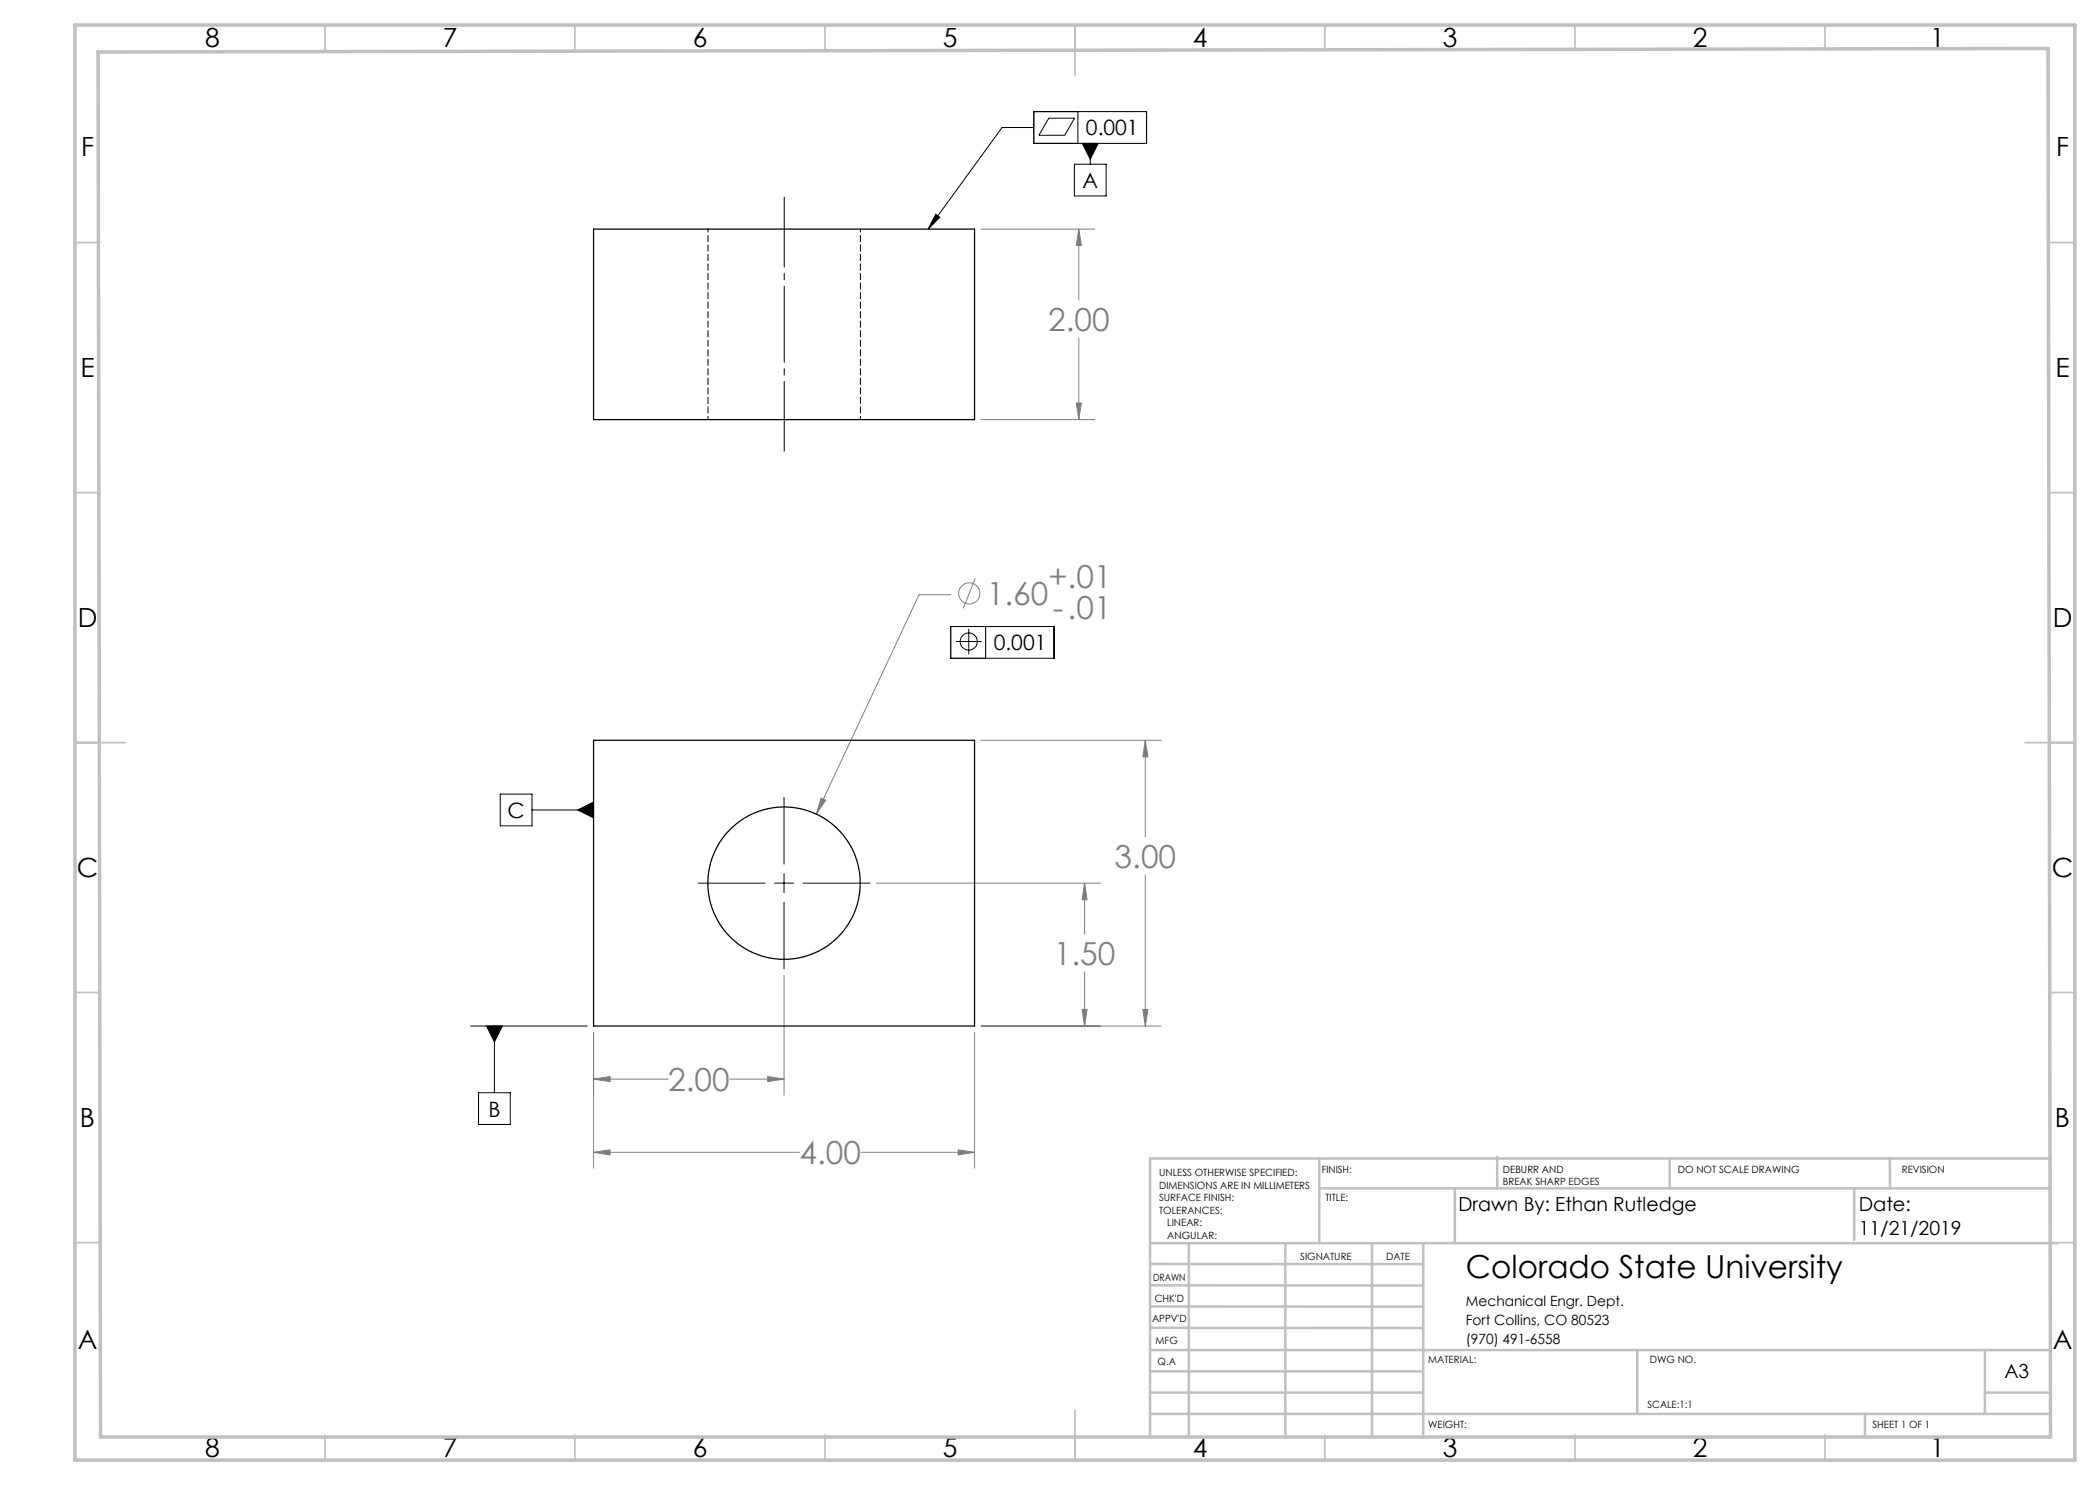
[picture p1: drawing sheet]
<svg xmlns="http://www.w3.org/2000/svg" width="420mm" height="297mm" viewBox="0 0 420 297" stroke-linecap="round" stroke-linejoin="round" font-family="sans-serif">
<g fill="none" stroke="#808080" stroke-width=".2">
<path d="M196.2 45.8h22.7M215.8 45.8v14.2M215.8 45.8l.5 3.3h-1zM215.8 67.6v16.3M196.2 83.9h22.7M215.3 80.6h1l-.5 3.3zM190.1 119h-6.3l-20.5 43.8M195.1 115.6l-2.4 6.1M164.2 159.6l.9 .5-1.8 2.7zM196.2 148.1h36M229.1 148.1v19.3M229.1 148.1l.5 3.3h-1z"/>
<path d="M175.2 176.6h44.9M216.9 176.6v10.2M216.9 176.6l.5 3.3h-1zM229.1 175v30.2M156.8 195v24M216.9 194.4v10.8M118.7 206.5v27.1M118.7 215.8h14.9M118.7 215.8l3.3-.5v1zM145.9 215.8h10.9M153.5 215.3l3.3 .5-3.3 .5zM194.9 206.5v27.1"/>
<path d="M196.2 205.2h36M216.4 201.9h1l-.5 3.3zM228.6 201.9h1l-.5 3.3zM118.7 230.5h41.2M118.7 230.5l3.3-.5v1zM172.2 230.5h22.7M191.6 230l3.3 .5-3.3 .5z"/>
<circle cx="193.9" cy="118.7" r="2.11"/>
</g>
<g fill="none" stroke="#000" stroke-width=".2">
<path d="M206.8 22.3h22.5v6.4h-22.5zM206.8 25.5h-6.4l-14.8 20.3M209.8 23.6h5.1l-2 3.5h-5.1zM214.9 32.8h6.3v6.4h-6.3zM215.6 22.3v6.4M216.5 28.7h3.1l-1.5 3.2zM218.1 28.7v4.1M187.1 42.9l.9 .6-2.4 2.3zM190.1 125.3h20.8v6.4h-20.8zM191.2 128.3h5.1M193.7 125.7v5.2M197.1 125.3v6.4"/>
<path d="M100 158.8h6.4v6.4h-6.4zM156.8 159.5v13.3M106.4 162h12.3M115.5 162l3.2-1.6v3.2zM139.7 176.6h13.3M154.9 176.6h3.8M156.8 174.7v3.8M160.6 176.6h13.4M156.8 180.4v13.4M94.1 205.2h23.3M95.7 218.5h6.4v6.4h-6.4zM97.3 205.2h3.2l-1.6 3.2z"/>
<path d="M98.9 205.2v13.3"/>
<circle cx="193.8" cy="128.3" r="1.72"/>
</g>
<path d="M156.8 90.2v-50.8" fill="none" stroke="#000" stroke-width=".2" stroke-dasharray="15.2 1.3 1.3 1.3" stroke-dashoffset="1.3"/>
<g fill="none" stroke="#c0c0c0" stroke-width=".35">
<path d="M65 5v5M115 5v5M165 5v5M215 5v10M265 5v5M315 5v5M365 5v5M15 48.5h5M410 48.5h5M15 98.5h5M410 98.5h5M15 148.5h10"/>
<path d="M405 148.5h10M15 198.5h5M410 198.5h5M15 248.5h5M410 248.5h5M65 287v5M115 287v5M165 287v5M215 282v10M265 287v5M315 287v5M365 287v5"/>
</g>
<g fill="none" stroke="#c0c0c0" stroke-width=".5">
<path d="M263.8 231.7v16.9M263.8 237.7h146.2M291 237.7v10.9M299.4 231.3v6.4M333.9 231.7v6M370.8 237.7v10.3M378 231.7v6M410 231.7h-180v55.2M230.1 248.6h181.4M230.1 257.1h54.6M230.1 252.8h54.6M237.8 248.8v38.2"/>
<path d="M257.1 248.6v38.2M274.4 248.8v38.2M284.7 248.6v38.2M230 278.5h54.6M230 274.3h54.6M230 270h180M230 265.6h54.7M230.1 261.3h54.6M327.4 270v12.8M397 278.5h13M397 270v12.8M230 282.8h180"/>
<path d="M373 282.8v4.2"/>
</g>
<path d="M15 5h400v287h-400zM19.6 10.4l390-.7 .5 277.7h-390z" fill="none" stroke="#c0c0c0" stroke-width=".7"/>
<path d="M97.3 205.2l1.6 3.2 1.6-3.2zM115.5 162l3.2 1.6v-3.2zM187.1 42.9l.9 .6-2.4 2.3zM216.5 28.7l1.6 3.2 1.5-3.2z" fill="#000"/>
<path d="M228.6 201.9h1l-.5 3.3zM229.1 148.1l.5 3.3h-1zM216.9 176.6l.5 3.3h-1zM216.4 201.9h1l-.5 3.3zM118.7 215.8l3.3-.5v1zM153.5 215.3l3.3 .5-3.3 .5zM118.7 230.5l3.3-.5v1zM191.6 230l3.3 .5-3.3 .5zM164.2 159.6l-.9 3.2 1.8-2.7zM215.3 80.6h1l-.5 3.3zM215.8 45.8l.5 3.3h-1z" fill="#808080"/>
<g fill="none" stroke="#000" stroke-width=".25">
<path d="M118.7 45.8h76.2v38.1h-76.2zM118.7 148.1h76.2v57.1h-76.2z"/>
<circle cx="156.8" cy="176.6" r="15.2"/>
</g>
<path d="M141.6 45.8v38.1M172.1 83.9v-38.1" fill="none" stroke="#000" stroke-width=".2" stroke-dasharray="1.3 .6" stroke-dashoffset=".6"/>
<g font-size="6.3" fill="#808080">
<text x="209.6" y="66.2">2.00</text>
<text x="209.7" y="117.5">+.01</text>
<text x="197.4" y="121.1">1.60</text>
<text x="210.6" y="123.9">-.01</text>
<text x="222.9" y="173.6">3.00</text>
<text x="210.8" y="193">1.50</text>
<text x="133.6" y="218.2">2.00</text>
<text x="159.9" y="232.9">4.00</text>
</g>
<text font-size="6.3" x="293.2" y="255.5">Colorado State University</text>
<g font-size="5.3">
<text x="41" y="9.5">8</text>
<text x="88.5" y="9.5">7</text>
<text x="138.5" y="9.5">6</text>
<text x="188.5" y="9.5">5</text>
<text x="238.5" y="9.5">4</text>
<text x="288.5" y="9.5">3</text>
<text x="338.5" y="9.5">2</text>
<text x="386" y="9.5">1</text>
<text x="16.2" y="31.2">F</text>
<text x="411.2" y="31.2">F</text>
<text x="16.1" y="75.5">E</text>
<text x="411.1" y="75.5">E</text>
<text x="15.5" y="125.5">D</text>
<text x="410.5" y="125.5">D</text>
<text x="15.4" y="175.5">C</text>
<text x="410.4" y="175.5">C</text>
<text x="16" y="225.5">B</text>
<text x="411" y="225.5">B</text>
<text x="15.5" y="269.7">A</text>
<text x="410.5" y="269.7">A</text>
<text x="41" y="291.5">8</text>
<text x="88.5" y="291.5">7</text>
<text x="138.5" y="291.5">6</text>
<text x="188.5" y="291.5">5</text>
<text x="238.5" y="291.5">4</text>
<text x="288.5" y="291.5">3</text>
<text x="338.5" y="291.5">2</text>
<text x="386" y="291.5">1</text>
</g>
<g font-size="4.2">
<text x="217.2" y="27.1">0.001</text>
<text x="216.5" y="37.6">A</text>
<text x="198.7" y="130">0.001</text>
<text x="101.5" y="163.6">C</text>
<text x="97.7" y="223.3">B</text>
</g>
<g font-size="3.9">
<text x="291.7" y="242.2">Drawn By: Ethan Rutledge</text>
<text x="371.7" y="242.2">Date:</text>
<text x="371.7" y="247.1">11/21/2019</text>
<text x="400.9" y="275.5">A3</text>
</g>
<g font-size="2.8">
<text x="293.2" y="261.1">Mechanical Engr. Dept.</text>
<text x="293.2" y="264.9">Fort Collins, CO 80523</text>
<text x="293.2" y="268.7">(970) 491-6558</text>
</g>
<g font-size="2">
<text x="231.8" y="235.2">UNLESS OTHERWISE SPECIFIED:</text>
<text x="231.8" y="237.7">DIMENSIONS ARE IN MILLIMETERS</text>
<text x="264.4" y="234.6">FINISH:</text>
<text x="300.6" y="234.6">DEBURR AND</text>
<text x="300.6" y="237.1">BREAK SHARP EDGES</text>
<text x="335.6" y="234.6">DO NOT SCALE DRAWING</text>
<text x="380.4" y="234.6">REVISION</text>
<text x="231.8" y="240.2">SURFACE FINISH:</text>
<text x="231.8" y="242.7">TOLERANCES:</text>
<text x="233.4" y="245.2">LINEAR:</text>
<text x="265.1" y="240.2">TITLE:</text>
<text x="233.5" y="247.7">ANGULAR:</text>
<text x="260" y="251.9">SIGNATURE</text>
<text x="277.2" y="251.9">DATE</text>
<text x="230.6" y="256.1">DRAWN</text>
<text x="230.9" y="260.3">CHK'D</text>
<text x="230.4" y="264.4">APPV'D</text>
<text x="231.1" y="268.8">MFG</text>
<text x="231.5" y="273">Q.A</text>
<text x="285.6" y="272.5">MATERIAL:</text>
<text x="330" y="272.5">DWG NO.</text>
<text x="329.5" y="281.7">SCALE:1:1</text>
<text x="285.6" y="285.5">WEIGHT:</text>
<text x="374.5" y="285.6">SHEET 1 OF 1</text>
</g>
</svg>
